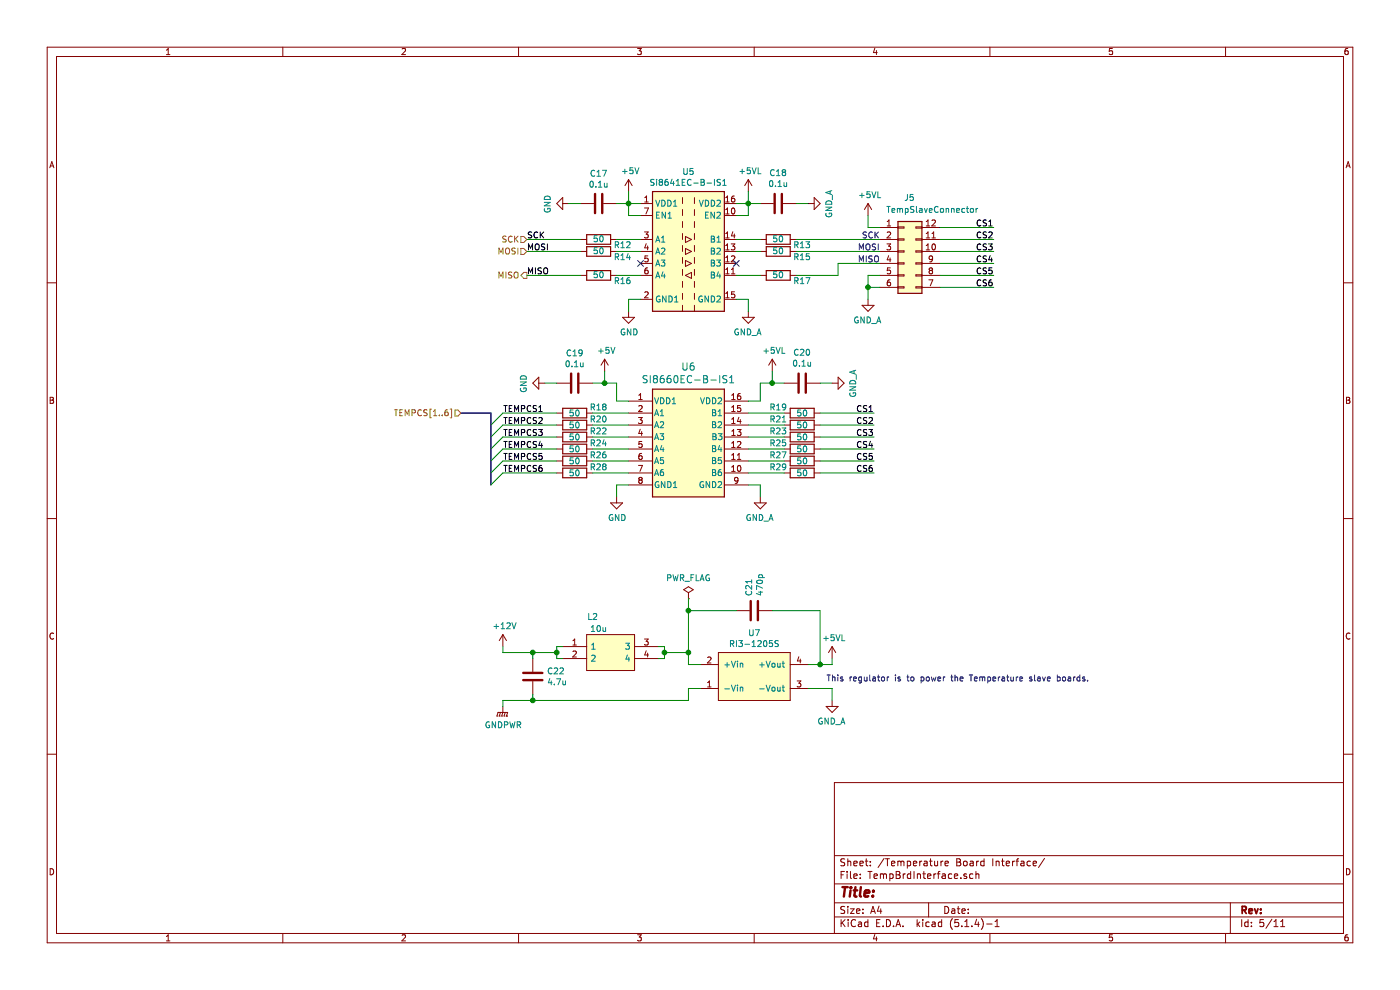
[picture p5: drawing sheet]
EESchema Schematic File Version 4
LIBS:BPSMaster-cache
EELAYER 30 0
EELAYER END
$Descr A4 11693 8268
encoding utf-8
Sheet 5 11
Title ""
Date ""
Rev ""
Comp ""
Comment1 ""
Comment2 ""
Comment3 ""
Comment4 ""
$EndDescr
$Comp
L Connector_Generic:Conn_02x06_Counter_Clockwise J?
U 1 1
P 7550 2100
AR Path="/5C4C7509/5D785DF1" Ref="J?"  Part="1" 
AR Path="/5D7654E1/5D785DF1" Ref="J5"  Part="1" 
F 0 "J5" H 7550 2550 50  0000 L CNN
F 1 "TempSlaveConnector" H 7400 2450 50  0000 L CNN
F 2 "UTSVT_Connectors:Molex_MicroFit3.0_2x6xP3.00mm_PolarizingPeg_Vertical" H 7550 2100 50  0001 C CNN
F 3 "~" H 7550 2100 50  0001 C CNN
	1    7550 2100
	1    0    0    -1  
$EndComp
Wire Wire Line
	7250 1800 7250 1900
Wire Wire Line
	7250 1900 7350 1900
Wire Wire Line
	7250 2500 7250 2400
Wire Wire Line
	7250 2400 7350 2400
Wire Wire Line
	4400 2100 4850 2100
Wire Wire Line
	4400 2300 4850 2300
Wire Wire Line
	4400 2000 4850 2000
Text Label 4400 2100 0    50   ~ 0
MOSI
Text Label 4400 2300 0    50   ~ 0
MISO
Text Label 4400 2000 0    50   ~ 0
SCK
Text HLabel 3850 3450 0    50   Input ~ 0
TEMPCS[1..6]
$Comp
L Isolator:Si8641EC-B-IS1 U?
U 1 1
P 5750 2100
AR Path="/5C4C7509/5D785E02" Ref="U?"  Part="1" 
AR Path="/5D7654E1/5D785E02" Ref="U5"  Part="1" 
F 0 "U5" H 5750 2767 50  0000 C CNN
F 1 "Si8641EC-B-IS1" H 5750 2676 50  0000 C CNN
F 2 "Package_SO:SOIC-16_3.9x9.9mm_P1.27mm" H 5750 1550 50  0001 C CIN
F 3 "https://www.silabs.com/documents/public/data-sheets/si864x-datasheet.pdf" H 5750 2500 50  0001 C CNN
	1    5750 2100
	1    0    0    -1  
$EndComp
$Comp
L power:GND #PWR?
U 1 1
P 5250 2600
AR Path="/5C4C7509/5D785E08" Ref="#PWR?"  Part="1" 
AR Path="/5D7654E1/5D785E08" Ref="#PWR038"  Part="1" 
F 0 "#PWR038" H 5250 2350 50  0001 C CNN
F 1 "GND" H 5255 2427 50  0000 C CNN
F 2 "" H 5250 2600 50  0001 C CNN
F 3 "" H 5250 2600 50  0001 C CNN
	1    5250 2600
	1    0    0    -1  
$EndComp
Wire Wire Line
	5250 2600 5250 2500
Wire Wire Line
	5250 2500 5350 2500
Wire Wire Line
	5250 1600 5250 1700
Wire Wire Line
	5250 1700 5350 1700
$Comp
L BPSMaster-rescue:GND_A-utsvt-bps #PWR?
U 1 1
P 6250 2600
AR Path="/5C4C7509/5D785E12" Ref="#PWR?"  Part="1" 
AR Path="/5D7654E1/5D785E12" Ref="#PWR039"  Part="1" 
F 0 "#PWR039" H 6250 2650 50  0001 C CNN
F 1 "GND_A" H 6245 2427 50  0000 C CNN
F 2 "" H 6250 2600 50  0001 C CNN
F 3 "" H 6250 2600 50  0001 C CNN
	1    6250 2600
	1    0    0    -1  
$EndComp
Wire Wire Line
	6150 2500 6250 2500
Wire Wire Line
	6250 2500 6250 2600
$Comp
L BPSMaster-rescue:GND_A-utsvt-bps #PWR?
U 1 1
P 7250 2500
AR Path="/5C4C7509/5D785E1A" Ref="#PWR?"  Part="1" 
AR Path="/5D7654E1/5D785E1A" Ref="#PWR037"  Part="1" 
F 0 "#PWR037" H 7250 2550 50  0001 C CNN
F 1 "GND_A" H 7245 2327 50  0000 C CNN
F 2 "" H 7250 2500 50  0001 C CNN
F 3 "" H 7250 2500 50  0001 C CNN
	1    7250 2500
	1    0    0    -1  
$EndComp
Wire Wire Line
	6150 1700 6250 1700
Wire Wire Line
	6250 1700 6250 1600
Wire Wire Line
	6150 1800 6250 1800
Wire Wire Line
	6250 1800 6250 1700
Connection ~ 6250 1700
$Comp
L Device:C C?
U 1 1
P 5000 1700
AR Path="/5C4C7509/5D785E25" Ref="C?"  Part="1" 
AR Path="/5D7654E1/5D785E25" Ref="C17"  Part="1" 
F 0 "C17" V 4748 1700 50  0000 C CNN
F 1 "0.1u" V 4839 1700 50  0000 C CNN
F 2 "Capacitor_SMD:C_0805_2012Metric" H 5038 1550 50  0001 C CNN
F 3 "~" H 5000 1700 50  0001 C CNN
	1    5000 1700
	0    1    1    0   
$EndComp
$Comp
L power:GND #PWR?
U 1 1
P 4750 1700
AR Path="/5C4C7509/5D785E2B" Ref="#PWR?"  Part="1" 
AR Path="/5D7654E1/5D785E2B" Ref="#PWR034"  Part="1" 
F 0 "#PWR034" H 4750 1450 50  0001 C CNN
F 1 "GND" H 4755 1527 50  0000 C CNN
F 2 "" H 4750 1700 50  0001 C CNN
F 3 "" H 4750 1700 50  0001 C CNN
	1    4750 1700
	0    1    1    0   
$EndComp
Wire Wire Line
	4750 1700 4850 1700
Wire Wire Line
	5150 1700 5250 1700
Connection ~ 5250 1700
$Comp
L Device:C C?
U 1 1
P 6500 1700
AR Path="/5C4C7509/5D785E34" Ref="C?"  Part="1" 
AR Path="/5D7654E1/5D785E34" Ref="C18"  Part="1" 
F 0 "C18" V 6752 1700 50  0000 C CNN
F 1 "0.1u" V 6661 1700 50  0000 C CNN
F 2 "Capacitor_SMD:C_0805_2012Metric" H 6538 1550 50  0001 C CNN
F 3 "~" H 6500 1700 50  0001 C CNN
	1    6500 1700
	0    -1   -1   0   
$EndComp
Wire Wire Line
	6250 1700 6350 1700
Wire Wire Line
	6750 1700 6650 1700
Text Notes 7350 2000 2    50   ~ 0
SCK
Text Notes 7350 2100 2    50   ~ 0
MOSI
$Comp
L power:+5V #PWR?
U 1 1
P 5250 1600
AR Path="/5C4C7509/5D785E3E" Ref="#PWR?"  Part="1" 
AR Path="/5D7654E1/5D785E3E" Ref="#PWR032"  Part="1" 
F 0 "#PWR032" H 5250 1450 50  0001 C CNN
F 1 "+5V" H 5265 1773 50  0000 C CNN
F 2 "" H 5250 1600 50  0001 C CNN
F 3 "" H 5250 1600 50  0001 C CNN
	1    5250 1600
	1    0    0    -1  
$EndComp
Wire Wire Line
	5350 1800 5250 1800
Wire Wire Line
	5250 1800 5250 1700
$Comp
L BPSMaster-rescue:SI8660EC-B-IS1-utsvt-bps U?
U 1 1
P 5750 3250
AR Path="/5C4C7509/5D785E46" Ref="U?"  Part="1" 
AR Path="/5D7654E1/5D785E46" Ref="U6"  Part="1" 
F 0 "U6" H 5750 3439 60  0000 C CNN
F 1 "SI8660EC-B-IS1" H 5750 3333 60  0000 C CNN
F 2 "Package_SO:SOIC-16_3.9x9.9mm_P1.27mm" H 5750 3240 60  0001 C CNN
F 3 "" H 5200 3150 60  0000 C CNN
	1    5750 3250
	1    0    0    -1  
$EndComp
Wire Bus Line
	3850 3450 4100 3450
Wire Wire Line
	4650 3450 4200 3450
Wire Wire Line
	4650 3550 4200 3550
Wire Wire Line
	4650 3650 4200 3650
Wire Wire Line
	4650 3750 4200 3750
Wire Wire Line
	4650 3850 4200 3850
Wire Wire Line
	4650 3950 4200 3950
Entry Wire Line
	4100 4050 4200 3950
Entry Wire Line
	4100 3950 4200 3850
Entry Wire Line
	4100 3850 4200 3750
Entry Wire Line
	4100 3750 4200 3650
Entry Wire Line
	4100 3650 4200 3550
Entry Wire Line
	4100 3550 4200 3450
Text Label 4200 3450 0    50   ~ 0
TEMPCS1
Text Label 4200 3550 0    50   ~ 0
TEMPCS2
Text Label 4200 3650 0    50   ~ 0
TEMPCS3
Text Label 4200 3750 0    50   ~ 0
TEMPCS4
Text Label 4200 3850 0    50   ~ 0
TEMPCS5
Text Label 4200 3950 0    50   ~ 0
TEMPCS6
$Comp
L power:GND #PWR?
U 1 1
P 5150 4150
AR Path="/5C4C7509/5D785E5F" Ref="#PWR?"  Part="1" 
AR Path="/5D7654E1/5D785E5F" Ref="#PWR044"  Part="1" 
F 0 "#PWR044" H 5150 3900 50  0001 C CNN
F 1 "GND" H 5155 3977 50  0000 C CNN
F 2 "" H 5150 4150 50  0001 C CNN
F 3 "" H 5150 4150 50  0001 C CNN
	1    5150 4150
	1    0    0    -1  
$EndComp
Wire Wire Line
	5150 4150 5150 4050
Wire Wire Line
	5150 4050 5250 4050
$Comp
L BPSMaster-rescue:GND_A-utsvt-bps #PWR?
U 1 1
P 6350 4150
AR Path="/5C4C7509/5D785E67" Ref="#PWR?"  Part="1" 
AR Path="/5D7654E1/5D785E67" Ref="#PWR045"  Part="1" 
F 0 "#PWR045" H 6350 4200 50  0001 C CNN
F 1 "GND_A" H 6345 3977 50  0000 C CNN
F 2 "" H 6350 4150 50  0001 C CNN
F 3 "" H 6350 4150 50  0001 C CNN
	1    6350 4150
	1    0    0    -1  
$EndComp
Wire Wire Line
	6250 4050 6350 4050
Wire Wire Line
	6350 4050 6350 4150
Wire Wire Line
	5050 3100 5050 3200
Wire Wire Line
	5050 3200 5150 3200
$Comp
L Device:C C?
U 1 1
P 4800 3200
AR Path="/5C4C7509/5D785E71" Ref="C?"  Part="1" 
AR Path="/5D7654E1/5D785E71" Ref="C19"  Part="1" 
F 0 "C19" V 4548 3200 50  0000 C CNN
F 1 "0.1u" V 4639 3200 50  0000 C CNN
F 2 "Capacitor_SMD:C_0805_2012Metric" H 4838 3050 50  0001 C CNN
F 3 "~" H 4800 3200 50  0001 C CNN
	1    4800 3200
	0    1    1    0   
$EndComp
$Comp
L power:GND #PWR?
U 1 1
P 4550 3200
AR Path="/5C4C7509/5D785E77" Ref="#PWR?"  Part="1" 
AR Path="/5D7654E1/5D785E77" Ref="#PWR042"  Part="1" 
F 0 "#PWR042" H 4550 2950 50  0001 C CNN
F 1 "GND" H 4555 3027 50  0000 C CNN
F 2 "" H 4550 3200 50  0001 C CNN
F 3 "" H 4550 3200 50  0001 C CNN
	1    4550 3200
	0    1    1    0   
$EndComp
Wire Wire Line
	4550 3200 4650 3200
Wire Wire Line
	4950 3200 5050 3200
Connection ~ 5050 3200
$Comp
L power:+5V #PWR?
U 1 1
P 5050 3100
AR Path="/5C4C7509/5D785E80" Ref="#PWR?"  Part="1" 
AR Path="/5D7654E1/5D785E80" Ref="#PWR040"  Part="1" 
F 0 "#PWR040" H 5050 2950 50  0001 C CNN
F 1 "+5V" H 5065 3273 50  0000 C CNN
F 2 "" H 5050 3100 50  0001 C CNN
F 3 "" H 5050 3100 50  0001 C CNN
	1    5050 3100
	1    0    0    -1  
$EndComp
Wire Wire Line
	5150 3200 5150 3350
Wire Wire Line
	5150 3350 5250 3350
Wire Wire Line
	6350 3200 6450 3200
Wire Wire Line
	6450 3200 6450 3100
Connection ~ 6450 3200
$Comp
L Device:C C?
U 1 1
P 6700 3200
AR Path="/5C4C7509/5D785E8B" Ref="C?"  Part="1" 
AR Path="/5D7654E1/5D785E8B" Ref="C20"  Part="1" 
F 0 "C20" V 6952 3200 50  0000 C CNN
F 1 "0.1u" V 6861 3200 50  0000 C CNN
F 2 "Capacitor_SMD:C_0805_2012Metric" H 6738 3050 50  0001 C CNN
F 3 "~" H 6700 3200 50  0001 C CNN
	1    6700 3200
	0    -1   -1   0   
$EndComp
Wire Wire Line
	6450 3200 6550 3200
Wire Wire Line
	6950 3200 6850 3200
Wire Wire Line
	6350 3200 6350 3350
Wire Wire Line
	6350 3350 6250 3350
Wire Wire Line
	7300 3950 6850 3950
$Comp
L BPSMaster-rescue:GND_A-utsvt-bps #PWR?
U 1 1
P 6750 1700
AR Path="/5C4C7509/5D785E96" Ref="#PWR?"  Part="1" 
AR Path="/5D7654E1/5D785E96" Ref="#PWR035"  Part="1" 
F 0 "#PWR035" H 6750 1750 50  0001 C CNN
F 1 "GND_A" H 6745 1527 50  0000 C CNN
F 2 "" H 6750 1700 50  0001 C CNN
F 3 "" H 6750 1700 50  0001 C CNN
	1    6750 1700
	0    -1   -1   0   
$EndComp
Wire Wire Line
	7300 3650 6850 3650
Wire Wire Line
	7300 3550 6850 3550
Wire Wire Line
	7300 3450 6850 3450
Text Label 7300 3950 2    50   ~ 0
CS6
Text Label 7300 3850 2    50   ~ 0
CS5
Text Label 7300 3750 2    50   ~ 0
CS4
Text Label 7300 3650 2    50   ~ 0
CS3
Text Label 7300 3550 2    50   ~ 0
CS2
Text Label 7300 3450 2    50   ~ 0
CS1
Text Notes 7350 2200 2    50   ~ 0
MISO
$Comp
L Device:R R?
U 1 1
P 6700 3450
AR Path="/5C4C7509/5D785EA6" Ref="R?"  Part="1" 
AR Path="/5D7654E1/5D785EA6" Ref="R19"  Part="1" 
F 0 "R19" V 6650 3250 50  0000 C CNN
F 1 "50" V 6700 3450 50  0000 C CNN
F 2 "Resistor_SMD:R_0805_2012Metric" V 6630 3450 50  0001 C CNN
F 3 "~" H 6700 3450 50  0001 C CNN
	1    6700 3450
	0    1    1    0   
$EndComp
Wire Wire Line
	7300 3750 6850 3750
Wire Wire Line
	7300 3850 6850 3850
Wire Wire Line
	6250 3450 6550 3450
$Comp
L Device:R R?
U 1 1
P 6700 3550
AR Path="/5C4C7509/5D785EAF" Ref="R?"  Part="1" 
AR Path="/5D7654E1/5D785EAF" Ref="R21"  Part="1" 
F 0 "R21" V 6650 3350 50  0000 C CNN
F 1 "50" V 6700 3550 50  0000 C CNN
F 2 "Resistor_SMD:R_0805_2012Metric" V 6630 3550 50  0001 C CNN
F 3 "~" H 6700 3550 50  0001 C CNN
	1    6700 3550
	0    1    1    0   
$EndComp
$Comp
L Device:R R?
U 1 1
P 6700 3650
AR Path="/5C4C7509/5D785EB5" Ref="R?"  Part="1" 
AR Path="/5D7654E1/5D785EB5" Ref="R23"  Part="1" 
F 0 "R23" V 6650 3450 50  0000 C CNN
F 1 "50" V 6700 3650 50  0000 C CNN
F 2 "Resistor_SMD:R_0805_2012Metric" V 6630 3650 50  0001 C CNN
F 3 "~" H 6700 3650 50  0001 C CNN
	1    6700 3650
	0    1    1    0   
$EndComp
$Comp
L Device:R R?
U 1 1
P 6700 3750
AR Path="/5C4C7509/5D785EBB" Ref="R?"  Part="1" 
AR Path="/5D7654E1/5D785EBB" Ref="R25"  Part="1" 
F 0 "R25" V 6650 3550 50  0000 C CNN
F 1 "50" V 6700 3750 50  0000 C CNN
F 2 "Resistor_SMD:R_0805_2012Metric" V 6630 3750 50  0001 C CNN
F 3 "~" H 6700 3750 50  0001 C CNN
	1    6700 3750
	0    1    1    0   
$EndComp
$Comp
L Device:R R?
U 1 1
P 6700 3850
AR Path="/5C4C7509/5D785EC1" Ref="R?"  Part="1" 
AR Path="/5D7654E1/5D785EC1" Ref="R27"  Part="1" 
F 0 "R27" V 6650 3650 50  0000 C CNN
F 1 "50" V 6700 3850 50  0000 C CNN
F 2 "Resistor_SMD:R_0805_2012Metric" V 6630 3850 50  0001 C CNN
F 3 "~" H 6700 3850 50  0001 C CNN
	1    6700 3850
	0    1    1    0   
$EndComp
$Comp
L Device:R R?
U 1 1
P 6700 3950
AR Path="/5C4C7509/5D785EC7" Ref="R?"  Part="1" 
AR Path="/5D7654E1/5D785EC7" Ref="R29"  Part="1" 
F 0 "R29" V 6650 3750 50  0000 C CNN
F 1 "50" V 6700 3950 50  0000 C CNN
F 2 "Resistor_SMD:R_0805_2012Metric" V 6630 3950 50  0001 C CNN
F 3 "~" H 6700 3950 50  0001 C CNN
	1    6700 3950
	0    1    1    0   
$EndComp
Wire Wire Line
	6550 3950 6250 3950
Wire Wire Line
	6250 3850 6550 3850
Wire Wire Line
	6250 3750 6550 3750
Wire Wire Line
	6250 3650 6550 3650
Wire Wire Line
	6550 3550 6250 3550
$Comp
L Device:R R?
U 1 1
P 4800 3450
AR Path="/5C4C7509/5D785ED2" Ref="R?"  Part="1" 
AR Path="/5D7654E1/5D785ED2" Ref="R18"  Part="1" 
F 0 "R18" V 4750 3250 50  0000 C CNN
F 1 "50" V 4800 3450 50  0000 C CNN
F 2 "Resistor_SMD:R_0805_2012Metric" V 4730 3450 50  0001 C CNN
F 3 "~" H 4800 3450 50  0001 C CNN
	1    4800 3450
	0    -1   1    0   
$EndComp
Wire Wire Line
	5250 3450 4950 3450
$Comp
L Device:R R?
U 1 1
P 4800 3550
AR Path="/5C4C7509/5D785ED9" Ref="R?"  Part="1" 
AR Path="/5D7654E1/5D785ED9" Ref="R20"  Part="1" 
F 0 "R20" V 4750 3350 50  0000 C CNN
F 1 "50" V 4800 3550 50  0000 C CNN
F 2 "Resistor_SMD:R_0805_2012Metric" V 4730 3550 50  0001 C CNN
F 3 "~" H 4800 3550 50  0001 C CNN
	1    4800 3550
	0    -1   1    0   
$EndComp
$Comp
L Device:R R?
U 1 1
P 4800 3650
AR Path="/5C4C7509/5D785EDF" Ref="R?"  Part="1" 
AR Path="/5D7654E1/5D785EDF" Ref="R22"  Part="1" 
F 0 "R22" V 4750 3450 50  0000 C CNN
F 1 "50" V 4800 3650 50  0000 C CNN
F 2 "Resistor_SMD:R_0805_2012Metric" V 4730 3650 50  0001 C CNN
F 3 "~" H 4800 3650 50  0001 C CNN
	1    4800 3650
	0    -1   1    0   
$EndComp
$Comp
L Device:R R?
U 1 1
P 4800 3750
AR Path="/5C4C7509/5D785EE5" Ref="R?"  Part="1" 
AR Path="/5D7654E1/5D785EE5" Ref="R24"  Part="1" 
F 0 "R24" V 4750 3550 50  0000 C CNN
F 1 "50" V 4800 3750 50  0000 C CNN
F 2 "Resistor_SMD:R_0805_2012Metric" V 4730 3750 50  0001 C CNN
F 3 "~" H 4800 3750 50  0001 C CNN
	1    4800 3750
	0    -1   1    0   
$EndComp
$Comp
L Device:R R?
U 1 1
P 4800 3850
AR Path="/5C4C7509/5D785EEB" Ref="R?"  Part="1" 
AR Path="/5D7654E1/5D785EEB" Ref="R26"  Part="1" 
F 0 "R26" V 4750 3650 50  0000 C CNN
F 1 "50" V 4800 3850 50  0000 C CNN
F 2 "Resistor_SMD:R_0805_2012Metric" V 4730 3850 50  0001 C CNN
F 3 "~" H 4800 3850 50  0001 C CNN
	1    4800 3850
	0    -1   1    0   
$EndComp
$Comp
L Device:R R?
U 1 1
P 4800 3950
AR Path="/5C4C7509/5D785EF1" Ref="R?"  Part="1" 
AR Path="/5D7654E1/5D785EF1" Ref="R28"  Part="1" 
F 0 "R28" V 4750 3750 50  0000 C CNN
F 1 "50" V 4800 3950 50  0000 C CNN
F 2 "Resistor_SMD:R_0805_2012Metric" V 4730 3950 50  0001 C CNN
F 3 "~" H 4800 3950 50  0001 C CNN
	1    4800 3950
	0    -1   1    0   
$EndComp
Wire Wire Line
	4950 3950 5250 3950
Wire Wire Line
	5250 3850 4950 3850
Wire Wire Line
	5250 3750 4950 3750
Wire Wire Line
	5250 3650 4950 3650
Wire Wire Line
	4950 3550 5250 3550
$Comp
L Device:R R?
U 1 1
P 5000 2000
AR Path="/5C4C7509/5D785EFC" Ref="R?"  Part="1" 
AR Path="/5D7654E1/5D785EFC" Ref="R12"  Part="1" 
F 0 "R12" V 4950 2200 50  0000 C CNN
F 1 "50" V 5000 2000 50  0000 C CNN
F 2 "Resistor_SMD:R_0805_2012Metric" V 4930 2000 50  0001 C CNN
F 3 "~" H 5000 2000 50  0001 C CNN
	1    5000 2000
	0    1    -1   0   
$EndComp
$Comp
L Device:R R?
U 1 1
P 5000 2100
AR Path="/5C4C7509/5D785F02" Ref="R?"  Part="1" 
AR Path="/5D7654E1/5D785F02" Ref="R14"  Part="1" 
F 0 "R14" V 4950 2300 50  0000 C CNN
F 1 "50" V 5000 2100 50  0000 C CNN
F 2 "Resistor_SMD:R_0805_2012Metric" V 4930 2100 50  0001 C CNN
F 3 "~" H 5000 2100 50  0001 C CNN
	1    5000 2100
	0    1    -1   0   
$EndComp
$Comp
L Device:R R?
U 1 1
P 5000 2300
AR Path="/5C4C7509/5D785F08" Ref="R?"  Part="1" 
AR Path="/5D7654E1/5D785F08" Ref="R16"  Part="1" 
F 0 "R16" V 4950 2500 50  0000 C CNN
F 1 "50" V 5000 2300 50  0000 C CNN
F 2 "Resistor_SMD:R_0805_2012Metric" V 4930 2300 50  0001 C CNN
F 3 "~" H 5000 2300 50  0001 C CNN
	1    5000 2300
	0    1    -1   0   
$EndComp
Wire Wire Line
	5150 2000 5350 2000
Wire Wire Line
	5150 2100 5350 2100
Wire Wire Line
	5150 2300 5350 2300
$Comp
L Device:R R?
U 1 1
P 6500 2000
AR Path="/5C4C7509/5D785F11" Ref="R?"  Part="1" 
AR Path="/5D7654E1/5D785F11" Ref="R13"  Part="1" 
F 0 "R13" V 6450 1800 50  0000 C CNN
F 1 "50" V 6500 2000 50  0000 C CNN
F 2 "Resistor_SMD:R_0805_2012Metric" V 6430 2000 50  0001 C CNN
F 3 "~" H 6500 2000 50  0001 C CNN
	1    6500 2000
	0    -1   -1   0   
$EndComp
$Comp
L Device:R R?
U 1 1
P 6500 2100
AR Path="/5C4C7509/5D785F17" Ref="R?"  Part="1" 
AR Path="/5D7654E1/5D785F17" Ref="R15"  Part="1" 
F 0 "R15" V 6450 1900 50  0000 C CNN
F 1 "50" V 6500 2100 50  0000 C CNN
F 2 "Resistor_SMD:R_0805_2012Metric" V 6430 2100 50  0001 C CNN
F 3 "~" H 6500 2100 50  0001 C CNN
	1    6500 2100
	0    -1   -1   0   
$EndComp
$Comp
L Device:R R?
U 1 1
P 6500 2300
AR Path="/5C4C7509/5D785F1D" Ref="R?"  Part="1" 
AR Path="/5D7654E1/5D785F1D" Ref="R17"  Part="1" 
F 0 "R17" V 6450 2100 50  0000 C CNN
F 1 "50" V 6500 2300 50  0000 C CNN
F 2 "Resistor_SMD:R_0805_2012Metric" V 6430 2300 50  0001 C CNN
F 3 "~" H 6500 2300 50  0001 C CNN
	1    6500 2300
	0    -1   -1   0   
$EndComp
Wire Wire Line
	6350 2000 6150 2000
Wire Wire Line
	6150 2100 6350 2100
Wire Wire Line
	6350 2300 6150 2300
Wire Wire Line
	6650 2000 7350 2000
Wire Wire Line
	6650 2100 7350 2100
Wire Wire Line
	7350 2200 7000 2200
Wire Wire Line
	7000 2200 7000 2300
Wire Wire Line
	7000 2300 6650 2300
NoConn ~ 6150 2200
NoConn ~ 5350 2200
$Comp
L BPSMaster-rescue:GND_A-utsvt-bps #PWR?
U 1 1
P 6950 3200
AR Path="/5C4C7509/5D785F2D" Ref="#PWR?"  Part="1" 
AR Path="/5D7654E1/5D785F2D" Ref="#PWR043"  Part="1" 
F 0 "#PWR043" H 6950 3250 50  0001 C CNN
F 1 "GND_A" H 6945 3027 50  0000 C CNN
F 2 "" H 6950 3200 50  0001 C CNN
F 3 "" H 6950 3200 50  0001 C CNN
	1    6950 3200
	0    -1   -1   0   
$EndComp
$Comp
L power:+12V #PWR?
U 1 1
P 4200 5400
AR Path="/5C29E573/5D785F33" Ref="#PWR?"  Part="1" 
AR Path="/5C4C7509/5D785F33" Ref="#PWR?"  Part="1" 
AR Path="/5D7654E1/5D785F33" Ref="#PWR046"  Part="1" 
F 0 "#PWR046" H 4200 5250 50  0001 C CNN
F 1 "+12V" H 4215 5573 50  0000 C CNN
F 2 "" H 4200 5400 50  0001 C CNN
F 3 "" H 4200 5400 50  0001 C CNN
	1    4200 5400
	1    0    0    -1  
$EndComp
Wire Wire Line
	4200 5850 4200 5900
$Comp
L Device:C C?
U 1 1
P 4450 5650
AR Path="/5C29E573/5D785F3A" Ref="C?"  Part="1" 
AR Path="/5C4C7509/5D785F3A" Ref="C?"  Part="1" 
AR Path="/5D7654E1/5D785F3A" Ref="C22"  Part="1" 
F 0 "C22" H 4568 5696 50  0000 L CNN
F 1 "4.7u" H 4568 5605 50  0000 L CNN
F 2 "Capacitor_SMD:C_0805_2012Metric" H 4488 5500 50  0001 C CNN
F 3 "~" H 4450 5650 50  0001 C CNN
	1    4450 5650
	1    0    0    -1  
$EndComp
Wire Wire Line
	4200 5850 4450 5850
$Comp
L BPSMaster-rescue:SRF0905-100Y-utsvt-bps L?
U 1 1
P 4700 5400
AR Path="/5C29E573/5D785F41" Ref="L?"  Part="1" 
AR Path="/5C4C7509/5D785F41" Ref="L?"  Part="1" 
AR Path="/5D7654E1/5D785F41" Ref="L2"  Part="1" 
F 0 "L2" H 4950 5650 50  0000 C CNN
F 1 "10u" H 5000 5550 50  0000 C CNN
F 2 "UTSVT_BPS:SRF0905A" H 4700 5400 50  0001 C CNN
F 3 "~" H 4700 5400 50  0001 C CNN
	1    4700 5400
	1    0    0    -1  
$EndComp
Wire Wire Line
	4200 5400 4200 5450
Wire Wire Line
	4200 5450 4450 5450
Wire Wire Line
	4450 5500 4450 5450
Connection ~ 4450 5450
Wire Wire Line
	4450 5800 4450 5850
Connection ~ 4450 5850
Wire Wire Line
	6950 5850 6950 5750
$Comp
L Device:C C?
U 1 1
P 6300 5100
AR Path="/5C29E573/5D785F4F" Ref="C?"  Part="1" 
AR Path="/5C4C7509/5D785F4F" Ref="C?"  Part="1" 
AR Path="/5D7654E1/5D785F4F" Ref="C21"  Part="1" 
F 0 "C21" H 6418 5146 50  0000 L CNN
F 1 "470p" H 6418 5055 50  0000 L CNN
F 2 "Capacitor_SMD:C_2220_5650Metric" H 6338 4950 50  0001 C CNN
F 3 "~" H 6300 5100 50  0001 C CNN
F 4 "4kV" H 6300 5100 50  0001 C CNN "Rating"
	1    6300 5100
	0    -1   -1   0   
$EndComp
Wire Wire Line
	6950 5500 6950 5550
$Comp
L power:GNDPWR #PWR?
U 1 1
P 4200 5900
AR Path="/5C29E573/5D785F56" Ref="#PWR?"  Part="1" 
AR Path="/5C4C7509/5D785F56" Ref="#PWR?"  Part="1" 
AR Path="/5D7654E1/5D785F56" Ref="#PWR049"  Part="1" 
F 0 "#PWR049" H 4200 5700 50  0001 C CNN
F 1 "GNDPWR" H 4204 5746 50  0000 C CNN
F 2 "" H 4200 5850 50  0001 C CNN
F 3 "" H 4200 5850 50  0001 C CNN
	1    4200 5900
	1    0    0    -1  
$EndComp
$Comp
L power:PWR_FLAG #FLG?
U 1 1
P 5750 5000
AR Path="/5C29E573/5D785F5C" Ref="#FLG?"  Part="1" 
AR Path="/5C4C7509/5D785F5C" Ref="#FLG?"  Part="1" 
AR Path="/5D7654E1/5D785F5C" Ref="#FLG03"  Part="1" 
F 0 "#FLG03" H 5750 5075 50  0001 C CNN
F 1 "PWR_FLAG" H 5750 5174 50  0000 C CNN
F 2 "" H 5750 5000 50  0001 C CNN
F 3 "~" H 5750 5000 50  0001 C CNN
	1    5750 5000
	1    0    0    -1  
$EndComp
Wire Wire Line
	5750 5000 5750 5100
$Comp
L BPSMaster-rescue:RI3-1205S-utsvt-power-regulators U?
U 1 1
P 6300 5450
AR Path="/5C29E573/5D785F63" Ref="U?"  Part="1" 
AR Path="/5C4C7509/5D785F63" Ref="U?"  Part="1" 
AR Path="/5D7654E1/5D785F63" Ref="U7"  Part="1" 
F 0 "U7" H 6300 5615 50  0000 C CNN
F 1 "RI3-1205S" H 6300 5524 50  0000 C CNN
F 2 "UTSVT_ICs:RI3_DC_Converter" H 6300 5450 50  0001 C CNN
F 3 "" H 6300 5450 50  0001 C CNN
	1    6300 5450
	1    0    0    -1  
$EndComp
Wire Wire Line
	5750 5850 5750 5750
Wire Wire Line
	5750 5750 5850 5750
Wire Wire Line
	5750 5450 5750 5550
Wire Wire Line
	5750 5550 5850 5550
Wire Wire Line
	6750 5550 6850 5550
Connection ~ 5750 5450
Wire Wire Line
	6850 5550 6950 5550
Wire Wire Line
	5750 5100 6150 5100
Connection ~ 5750 5100
Wire Wire Line
	5750 5100 5750 5450
Wire Wire Line
	6450 5100 6850 5100
Connection ~ 6850 5550
Wire Wire Line
	6850 5100 6850 5550
Wire Wire Line
	6750 5750 6950 5750
$Comp
L BPSMaster-rescue:GND_A-utsvt-bps #PWR?
U 1 1
P 6950 5850
AR Path="/5C4C7509/5D785F77" Ref="#PWR?"  Part="1" 
AR Path="/5D7654E1/5D785F77" Ref="#PWR048"  Part="1" 
F 0 "#PWR048" H 6950 5900 50  0001 C CNN
F 1 "GND_A" H 6945 5677 50  0000 C CNN
F 2 "" H 6950 5850 50  0001 C CNN
F 3 "" H 6950 5850 50  0001 C CNN
	1    6950 5850
	1    0    0    -1  
$EndComp
Text Notes 6900 5700 0    50   ~ 0
This regulator is to power the Temperature slave boards.
$Comp
L power:+5VL #PWR?
U 1 1
P 7250 1800
AR Path="/5C4C7509/5D785F7E" Ref="#PWR?"  Part="1" 
AR Path="/5D7654E1/5D785F7E" Ref="#PWR036"  Part="1" 
F 0 "#PWR036" H 7250 1650 50  0001 C CNN
F 1 "+5VL" H 7265 1973 50  0000 C CNN
F 2 "" H 7250 1800 50  0001 C CNN
F 3 "" H 7250 1800 50  0001 C CNN
	1    7250 1800
	1    0    0    -1  
$EndComp
$Comp
L power:+5VL #PWR?
U 1 1
P 6250 1600
AR Path="/5C4C7509/5D785F84" Ref="#PWR?"  Part="1" 
AR Path="/5D7654E1/5D785F84" Ref="#PWR033"  Part="1" 
F 0 "#PWR033" H 6250 1450 50  0001 C CNN
F 1 "+5VL" H 6265 1773 50  0000 C CNN
F 2 "" H 6250 1600 50  0001 C CNN
F 3 "" H 6250 1600 50  0001 C CNN
	1    6250 1600
	1    0    0    -1  
$EndComp
$Comp
L power:+5VL #PWR?
U 1 1
P 6450 3100
AR Path="/5C4C7509/5D785F8A" Ref="#PWR?"  Part="1" 
AR Path="/5D7654E1/5D785F8A" Ref="#PWR041"  Part="1" 
F 0 "#PWR041" H 6450 2950 50  0001 C CNN
F 1 "+5VL" H 6465 3273 50  0000 C CNN
F 2 "" H 6450 3100 50  0001 C CNN
F 3 "" H 6450 3100 50  0001 C CNN
	1    6450 3100
	1    0    0    -1  
$EndComp
$Comp
L power:+5VL #PWR?
U 1 1
P 6950 5500
AR Path="/5C4C7509/5D785F90" Ref="#PWR?"  Part="1" 
AR Path="/5D7654E1/5D785F90" Ref="#PWR047"  Part="1" 
F 0 "#PWR047" H 6950 5350 50  0001 C CNN
F 1 "+5VL" H 6965 5673 50  0000 C CNN
F 2 "" H 6950 5500 50  0001 C CNN
F 3 "" H 6950 5500 50  0001 C CNN
	1    6950 5500
	1    0    0    -1  
$EndComp
Wire Wire Line
	7250 2400 7250 2300
Wire Wire Line
	7250 2300 7350 2300
Connection ~ 7250 2400
Wire Wire Line
	8300 2400 7850 2400
Wire Wire Line
	8300 2100 7850 2100
Wire Wire Line
	8300 2000 7850 2000
Wire Wire Line
	8300 1900 7850 1900
Text Label 8300 2400 2    50   ~ 0
CS6
Text Label 8300 2300 2    50   ~ 0
CS5
Text Label 8300 2200 2    50   ~ 0
CS4
Text Label 8300 2100 2    50   ~ 0
CS3
Text Label 8300 2000 2    50   ~ 0
CS2
Text Label 8300 1900 2    50   ~ 0
CS1
Wire Wire Line
	8300 2200 7850 2200
Wire Wire Line
	8300 2300 7850 2300
Wire Wire Line
	4450 5850 5750 5850
Wire Wire Line
	5550 5450 5550 5400
Wire Wire Line
	5550 5400 5500 5400
Wire Wire Line
	5550 5450 5750 5450
Wire Wire Line
	5500 5500 5550 5500
Wire Wire Line
	5550 5500 5550 5450
Connection ~ 5550 5450
Wire Wire Line
	4700 5500 4650 5500
Wire Wire Line
	4650 5500 4650 5450
Wire Wire Line
	4650 5400 4700 5400
Wire Wire Line
	4450 5450 4650 5450
Connection ~ 4650 5450
Wire Wire Line
	4650 5450 4650 5400
Text HLabel 4400 2000 0    50   Input ~ 0
SCK
Text HLabel 4400 2100 0    50   Input ~ 0
MOSI
Text HLabel 4400 2300 0    50   Output ~ 0
MISO
Wire Bus Line
	4100 3450 4100 4050
$EndSCHEMATC
